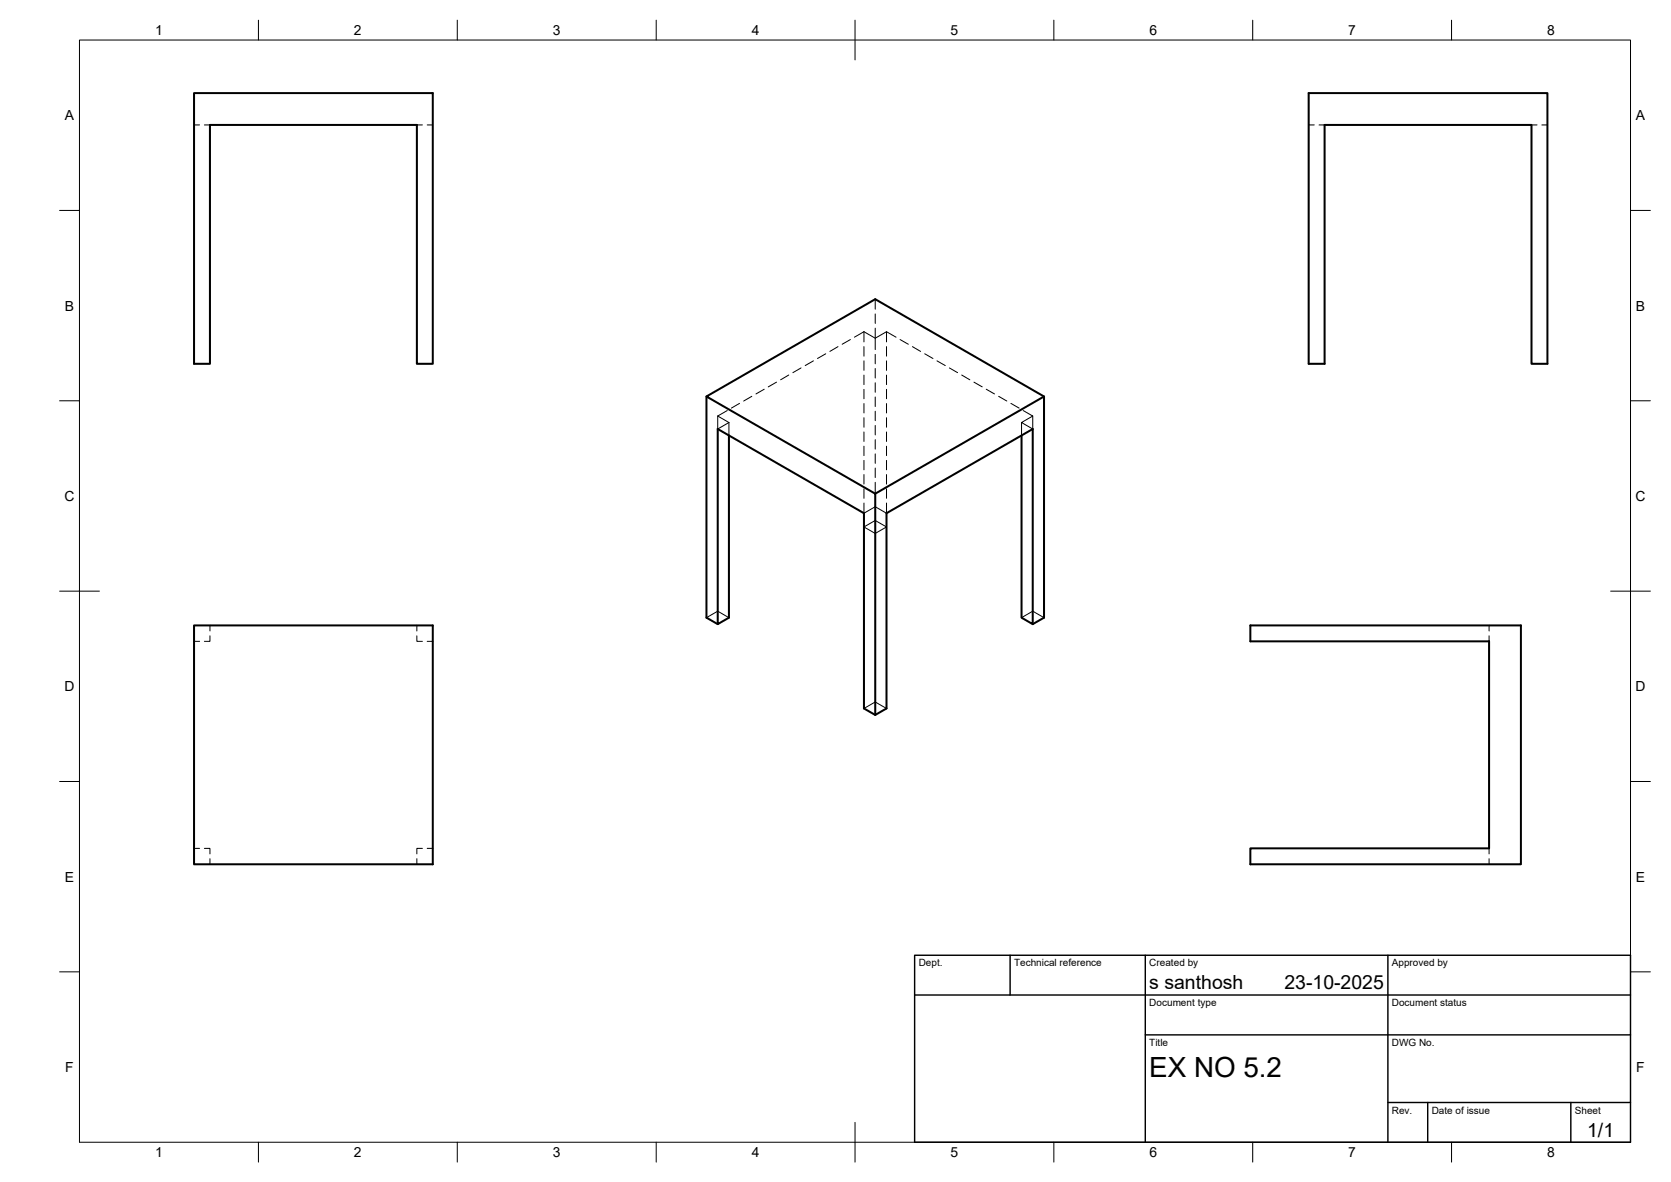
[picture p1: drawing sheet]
<svg xmlns="http://www.w3.org/2000/svg" width="420mm" height="297mm" viewBox="0 0 420 297" stroke-linecap="round" stroke-linejoin="round" font-family="sans-serif">
<!-- layer: Hidden -->
<g fill="none" stroke="#000" stroke-width=".25">
<path d="M48.8 31.4h1.4M51.4 31.4h1.4M104.8 31.4h1.4M107.4 31.4h1.4M329.1 31.4h1.4M331.7 31.4h1.4M385.1 31.4h1.4M387.7 31.4h1.4M220.1 75.2v2.5M220.1 78.9v2.4M189 99.6l-2 1.2M192.2 97.8l-2.1 1.2"/>
<path d="M195.2 96l-2 1.2M198.3 94.2l-2 1.2M201.4 92.5l-2 1.1M204.5 90.7l-2 1.2M207.6 88.9l-2.1 1.2M210.7 87.1l-2 1.2M213.8 85.3l-2 1.2M217.2 83.4l2.9 1.6 2.8-1.6 2.4 1.3M217.2 83.4l-2.4 1.3M217.2 83.4v2.5M217.2 87.1v2.4M217.2 90.7v2.4"/>
<path d="M217.2 94.3v2.4M217.2 97.8v2.4M220.1 82.5v5.3M220.1 89.1v2.3M220.1 92.6v2.4M220.1 96.2v2.4M220.1 99.8v2.4M222.9 83.4v2.5M222.9 87.1v2.4M222.9 90.7v2.4M222.9 94.3v2.4M222.9 97.8v2.4"/>
<path d="M226.3 85.3l2.1 1.2M229.4 87.1l2.1 1.2M232.5 88.9l2.1 1.2M235.6 90.7l2.1 1.2M238.7 92.5l2.1 1.1M241.8 94.2l2.1 1.2M244.9 96l2.1 1.2M248 97.8l2.1 1.2M251.1 99.6l2.1 1.2M180.5 104.5v3.3l2.8-1.6M180.5 104.5l2.8 1.7M182.9 103.2l-2.4 1.3"/>
<path d="M183.3 106.2v3.2M185.9 101.4l-2 1.2M217.2 101.4v2.4M217.2 105v2.4M217.2 108.5v2.4M217.2 112.1v2.4M217.2 115.7v2.4M217.2 119.3v2.4M220.1 103.3v2.4M220.1 106.9v2.4M220.1 110.5v2.4M220.1 114.1v2.3"/>
<path d="M220.1 117.6v2.4M222.9 101.4v2.4M222.9 105v2.4M222.9 108.5v2.4M222.9 112.1v2.4M222.9 115.7v2.4M222.9 119.3v2.4M254.2 101.4l2 1.2M256.9 106.2v3.2M257.3 103.2l2.4 1.3-2.8 1.7 2.8 1.6v-3.3M217.2 126.4v2.6l2.9-1.7 2.8 1.7v-2.6M217.2 132.4l2.9-1.6 2.8 1.6-2.8 1.7z"/>
<path d="M217.2 122.8v2.4M220.1 121.2v2.9M222.9 122.8v2.4M52.8 159.8v1.4h-1.4M52.8 157.2v1.4M104.8 159.8v1.4h1.4M104.8 157.2v1.4M177.6 155.2l2.9-1.6 2.8 1.6M256.9 155.2l2.8-1.6 2.8 1.6M374.4 157.2v1.4M374.4 159.8v1.4M48.8 161.2h1.4"/>
<path d="M107.4 161.2h1.4M217.2 178l2.9-1.6 2.8 1.6M48.8 213.2h1.4M51.4 213.2h1.4v1.4M52.8 215.8v1.4M104.8 215.8v1.4M106.2 213.2h-1.4v1.4M107.4 213.2h1.4M374.4 213.2v1.4M374.4 215.8v1.4"/>
</g>
<!-- layer: Visible -->
<path d="M48.8 23.4h60v68h-4v-60h-52v60h-4zM329.1 23.4h60v68h-4v-60h-52v60h-4zM177.6 99.6v55.6l2.9 1.7M262.5 99.6l-42.4 24.5M183.3 109.4v45.8l-2.8 1.7v-49.1l36.7 21.2v49l2.9 1.7 2.8-1.7v-49l36.8-21.2v49.1l-2.8-1.7v-45.8M48.8 157.2h60v60h-60zM259.7 156.9l2.8-1.7v-55.6l-42.4-24.4-42.5 24.4 42.5 24.5v55.6M314.4 157.2h68v60h-68v-4h60v-52h-60z" fill="none" stroke="#000" stroke-width=".51"/>
<!-- layer: BORDER -->
<g fill="none" stroke="#000" stroke-width=".25">
<path d="M20 10.1h390v276.9h-390zM65 5.1v5M115 5.1v5M165 5.1v5M215 5.1v10M265 5.1v5M315 5.1v5M365 5.1v5M15 52.9h5M410 52.9h5M15 100.7h5M410 100.7h5"/>
<path d="M15 148.6h10M405 148.6h10M15 196.4h5M410 196.4h5M15 244.2h5M410 244.2h5M65 287v5M115 287v5M165 287v5M215 282.1v9.9M265 287v5M315 287v5"/>
<path d="M365 287v5"/>
</g>
<!-- layer: TITLEBLOCK -->
<path d="M230 240.1h180v46.9h-180zM230 250h180M254 240.1v9.9M288 240.1v46.9M349 240.1v46.9M288 260.1h122M349 277.1h61M359 277.1v9.9M395 277.1v9.9" fill="none" stroke="#000" stroke-width=".36"/>
<text font-size="7" x="289" y="270.6">EX NO 5.2</text>
<g font-size="4.9">
<text x="289" y="248.5">s santhosh</text>
<text x="323" y="248.5">23-10-2025</text>
<text x="399.1" y="285.7">1/1</text>
</g>
<g font-size="3.5">
<text x="39" y="8.8">1</text>
<text x="89" y="8.8">2</text>
<text x="139" y="8.8">3</text>
<text x="189" y="8.8">4</text>
<text x="239" y="8.8">5</text>
<text x="289" y="8.8">6</text>
<text x="339" y="8.8">7</text>
<text x="389" y="8.8">8</text>
<text x="16.3" y="30.2">A</text>
<text x="411.3" y="30.2">A</text>
<text x="16.3" y="78">B</text>
<text x="411.3" y="78">B</text>
<text x="16.2" y="125.9">C</text>
<text x="411.2" y="125.9">C</text>
<text x="16.2" y="173.7">D</text>
<text x="411.2" y="173.7">D</text>
<text x="16.3" y="221.6">E</text>
<text x="411.3" y="221.6">E</text>
<text x="16.4" y="269.4">F</text>
<text x="411.4" y="269.4">F</text>
<text x="39" y="290.8">1</text>
<text x="89" y="290.8">2</text>
<text x="139" y="290.8">3</text>
<text x="189" y="290.8">4</text>
<text x="239" y="290.8">5</text>
<text x="289" y="290.8">6</text>
<text x="339" y="290.8">7</text>
<text x="389" y="290.8">8</text>
</g>
<g font-size="2.5">
<text x="231" y="242.9">Dept.</text>
<text x="255" y="242.9">Technical reference</text>
<text x="289" y="242.9">Created by</text>
<text x="350" y="242.9">Approved by</text>
<text x="289" y="252.8">Document type</text>
<text x="350" y="252.8">Document status</text>
<text x="289" y="262.9">Title</text>
<text x="350" y="262.9">DWG No.</text>
<text x="350" y="279.9">Rev.</text>
<text x="360" y="279.9">Date of issue</text>
<text x="396" y="279.9">Sheet</text>
</g>
</svg>
